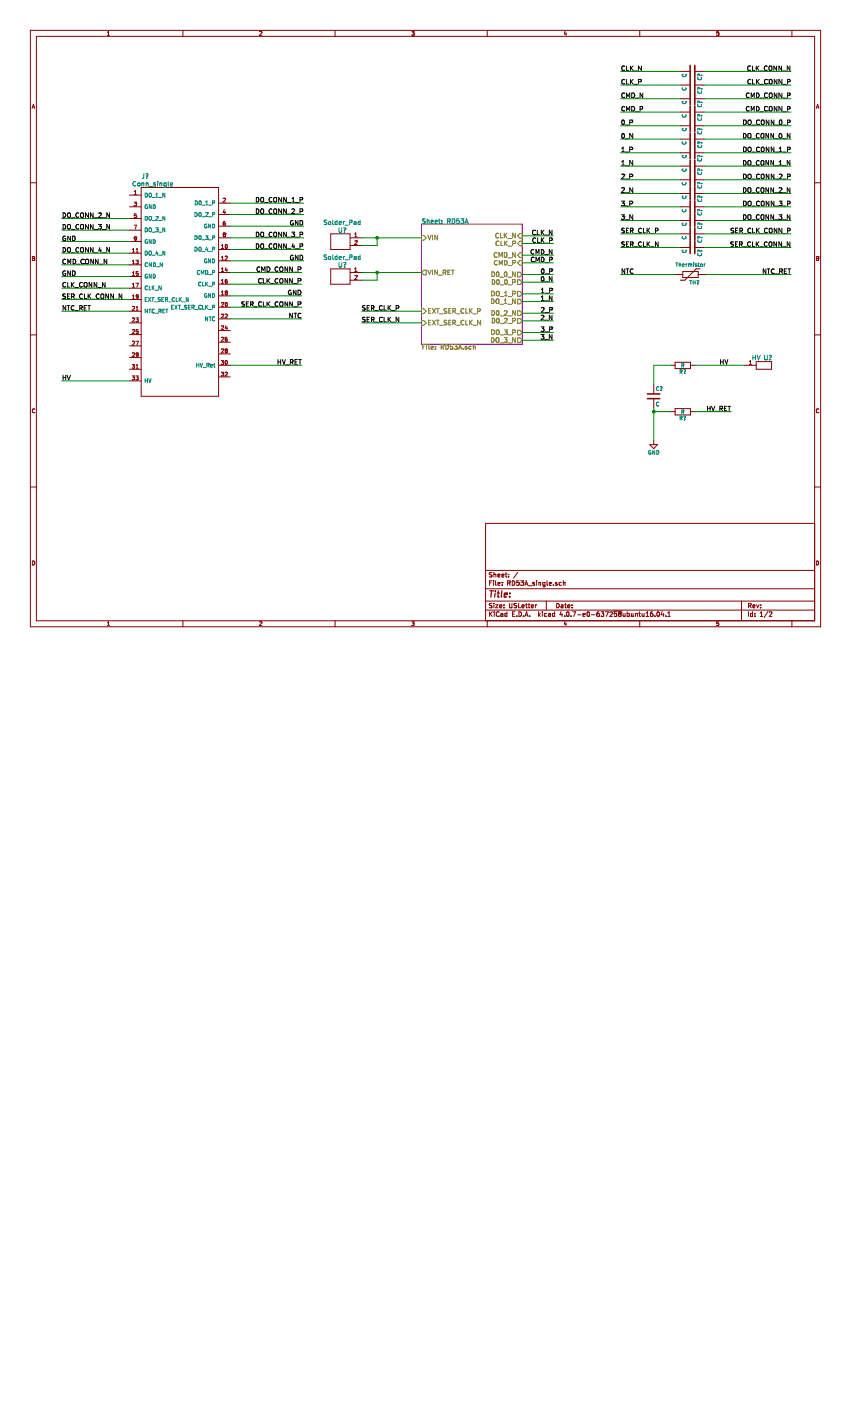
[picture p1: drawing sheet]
EESchema Schematic File Version 2
LIBS:power
LIBS:device
LIBS:transistors
LIBS:conn
LIBS:linear
LIBS:regul
LIBS:74xx
LIBS:cmos4000
LIBS:adc-dac
LIBS:memory
LIBS:xilinx
LIBS:microcontrollers
LIBS:dsp
LIBS:microchip
LIBS:analog_switches
LIBS:motorola
LIBS:texas
LIBS:intel
LIBS:audio
LIBS:interface
LIBS:digital-audio
LIBS:philips
LIBS:display
LIBS:cypress
LIBS:siliconi
LIBS:opto
LIBS:atmel
LIBS:contrib
LIBS:valves
LIBS:rd53a
LIBS:RD53A-cache
LIBS:module
LIBS:RD53A_single-cache
EELAYER 25 0
EELAYER END
$Descr USLetter 11000 8500
encoding utf-8
Sheet 1 2
Title ""
Date ""
Rev ""
Comp ""
Comment1 ""
Comment2 ""
Comment3 ""
Comment4 ""
$EndDescr
$Sheet
S 5450 2900 1300 1550
U 59681795
F0 "RD53A" 60
F1 "RD53A.sch" 60
F2 "CLK_P" I R 6750 3150 60 
F3 "CLK_N" I R 6750 3050 60 
F4 "CMD_P" I R 6750 3400 60 
F5 "CMD_N" I R 6750 3300 60 
F6 "VIN" I L 5450 3075 60 
F7 "VIN_RET" O L 5450 3525 60 
F8 "D0_0_N" O R 6750 3550 60 
F9 "D0_0_P" O R 6750 3650 60 
F10 "DO_1_P" O R 6750 3800 60 
F11 "DO_1_N" O R 6750 3900 60 
F12 "D0_2_N" O R 6750 4050 60 
F13 "D0_2_P" O R 6750 4150 60 
F14 "DO_3_P" O R 6750 4300 60 
F15 "DO_3_N" O R 6750 4400 60 
F16 "EXT_SER_CLK_P" I L 5450 4025 60 
F17 "EXT_SER_CLK_N" I L 5450 4175 60 
$EndSheet
Text Label 7150 3550 2    60   ~ 0
0_P
Text Label 7150 3650 2    60   ~ 0
0_N
Wire Wire Line
	6750 3550 7150 3550
Wire Wire Line
	6750 3650 7150 3650
Text Label 7150 3050 2    60   ~ 0
CLK_N
Text Label 7150 3150 2    60   ~ 0
CLK_P
Wire Wire Line
	6750 3050 7150 3050
Wire Wire Line
	6750 3150 7150 3150
Text Label 7150 3300 2    60   ~ 0
CMD_N
Text Label 7150 3400 2    60   ~ 0
CMD_P
Wire Wire Line
	6750 3300 7150 3300
Wire Wire Line
	6750 3400 7150 3400
$Comp
L HV U?
U 1 1
P 9775 4725
F 0 "U?" H 9925 4825 59  0000 C CNN
F 1 "HV" H 9775 4825 59  0000 C CNN
F 2 "" H 9775 4725 59  0001 C CNN
F 3 "" H 9775 4725 59  0001 C CNN
	1    9775 4725
	1    0    0    -1  
$EndComp
Text Label 7150 3800 2    60   ~ 0
1_P
Text Label 7150 3900 2    60   ~ 0
1_N
Wire Wire Line
	6750 3900 7150 3900
Wire Wire Line
	6750 3800 7150 3800
Text Label 7150 4050 2    60   ~ 0
2_P
Text Label 7150 4150 2    60   ~ 0
2_N
Wire Wire Line
	6750 4050 7150 4050
Wire Wire Line
	6750 4150 7150 4150
Text Label 7150 4300 2    60   ~ 0
3_P
Text Label 7150 4400 2    60   ~ 0
3_N
Wire Wire Line
	6750 4400 7150 4400
Wire Wire Line
	6750 4300 7150 4300
$Comp
L Conn_single J?
U 1 1
P 2225 4725
F 0 "J?" H 1875 7175 60  0000 C CNN
F 1 "Conn_single" H 1975 7075 60  0000 C CNN
F 2 "" H 2225 4225 60  0001 C CNN
F 3 "" H 2225 4225 60  0001 C CNN
	1    2225 4725
	1    0    0    -1  
$EndComp
Text Label 3925 2625 2    60   ~ 0
DO_CONN_1_P
Text Label 3925 2775 2    60   ~ 0
DO_CONN_2_P
Text Label 3925 3075 2    60   ~ 0
DO_CONN_3_P
Text Label 3925 3225 2    60   ~ 0
DO_CONN_4_P
Text Label 3925 2925 2    60   ~ 0
GND
Text Label 800  2825 0    60   ~ 0
DO_CONN_2_N
Text Label 800  2975 0    60   ~ 0
DO_CONN_3_N
Text Label 800  3275 0    60   ~ 0
DO_CONN_4_N
Text Label 800  3425 0    60   ~ 0
CMD_CONN_N
Text Label 800  3125 0    60   ~ 0
GND
Wire Wire Line
	800  2825 1675 2825
Wire Wire Line
	800  2975 1675 2975
Wire Wire Line
	800  3125 1675 3125
Wire Wire Line
	800  3275 1675 3275
Wire Wire Line
	800  3425 1675 3425
Text Label 800  3575 0    60   ~ 0
GND
Wire Wire Line
	1675 3575 800  3575
Text Label 800  3725 0    60   ~ 0
CLK_CONN_N
Wire Wire Line
	800  3725 1675 3725
Text Label 800  3875 0    60   ~ 0
SER_CLK_CONN_N
Text Label 800  4025 0    60   ~ 0
NTC_RET
Wire Wire Line
	800  4025 1675 4025
Wire Wire Line
	800  3875 1675 3875
Wire Wire Line
	2975 2625 3925 2625
Wire Wire Line
	2975 2775 3925 2775
Wire Wire Line
	2975 2925 3925 2925
Wire Wire Line
	2975 3075 3925 3075
Wire Wire Line
	2975 3225 3925 3225
Text Label 3925 3375 2    60   ~ 0
GND
Wire Wire Line
	3925 3375 2975 3375
Text Label 3900 3525 2    60   ~ 0
CMD_CONN_P
Wire Wire Line
	2975 3525 3900 3525
Text Label 3900 3675 2    60   ~ 0
CLK_CONN_P
Wire Wire Line
	2975 3675 3900 3675
Text Label 3900 3825 2    60   ~ 0
GND
Wire Wire Line
	2975 3825 3900 3825
Text Label 3900 3975 2    60   ~ 0
SER_CLK_CONN_P
Wire Wire Line
	3900 3975 2975 3975
Text Label 3900 4125 2    60   ~ 0
NTC
Wire Wire Line
	3900 4125 2975 4125
Text Label 3900 4725 2    60   ~ 0
HV_RET
Wire Wire Line
	3900 4725 2975 4725
Text Label 800  4925 0    60   ~ 0
HV
Wire Wire Line
	800  4925 1675 4925
Text Label 8025 1625 0    60   ~ 0
0_P
Text Label 8025 1800 0    60   ~ 0
0_N
Text Label 8025 925  0    60   ~ 0
CLK_N
Text Label 8025 1100 0    60   ~ 0
CLK_P
Wire Wire Line
	8025 925  8800 925 
Wire Wire Line
	8025 1100 8800 1100
Text Label 8025 1275 0    60   ~ 0
CMD_N
Text Label 8025 1450 0    60   ~ 0
CMD_P
Wire Wire Line
	8025 1275 8800 1275
Text Label 8025 1975 0    60   ~ 0
1_P
Text Label 8025 2150 0    60   ~ 0
1_N
Text Label 8025 2325 0    60   ~ 0
2_P
Text Label 8025 2500 0    60   ~ 0
2_N
Text Label 8025 2675 0    60   ~ 0
3_P
Text Label 8025 2850 0    60   ~ 0
3_N
$Comp
L C C?
U 1 1
P 8950 925
F 0 "C?" H 8975 1025 50  0000 L CNN
F 1 "C" H 8975 825 50  0000 L CNN
F 2 "" H 8988 775 50  0001 C CNN
F 3 "" H 8950 925 50  0001 C CNN
	1    8950 925 
	0    1    1    0   
$EndComp
$Comp
L C C?
U 1 1
P 8950 1100
F 0 "C?" H 8975 1200 50  0000 L CNN
F 1 "C" H 8975 1000 50  0000 L CNN
F 2 "" H 8988 950 50  0001 C CNN
F 3 "" H 8950 1100 50  0001 C CNN
	1    8950 1100
	0    1    1    0   
$EndComp
$Comp
L C C?
U 1 1
P 8950 1275
F 0 "C?" H 8975 1375 50  0000 L CNN
F 1 "C" H 8975 1175 50  0000 L CNN
F 2 "" H 8988 1125 50  0001 C CNN
F 3 "" H 8950 1275 50  0001 C CNN
	1    8950 1275
	0    1    1    0   
$EndComp
Text Label 10225 925  2    60   ~ 0
CLK_CONN_N
Text Label 10225 1100 2    60   ~ 0
CLK_CONN_P
Wire Wire Line
	10225 925  9100 925 
Wire Wire Line
	10225 1100 9100 1100
Text Label 10225 1275 2    60   ~ 0
CMD_CONN_P
Wire Wire Line
	10225 1275 9100 1275
Wire Wire Line
	8025 1450 8800 1450
Wire Wire Line
	8025 1625 8800 1625
Wire Wire Line
	8025 1800 8800 1800
$Comp
L C C?
U 1 1
P 8950 1450
F 0 "C?" H 8975 1550 50  0000 L CNN
F 1 "C" H 8975 1350 50  0000 L CNN
F 2 "" H 8988 1300 50  0001 C CNN
F 3 "" H 8950 1450 50  0001 C CNN
	1    8950 1450
	0    1    1    0   
$EndComp
$Comp
L C C?
U 1 1
P 8950 1625
F 0 "C?" H 8975 1725 50  0000 L CNN
F 1 "C" H 8975 1525 50  0000 L CNN
F 2 "" H 8988 1475 50  0001 C CNN
F 3 "" H 8950 1625 50  0001 C CNN
	1    8950 1625
	0    1    1    0   
$EndComp
$Comp
L C C?
U 1 1
P 8950 1800
F 0 "C?" H 8975 1900 50  0000 L CNN
F 1 "C" H 8975 1700 50  0000 L CNN
F 2 "" H 8988 1650 50  0001 C CNN
F 3 "" H 8950 1800 50  0001 C CNN
	1    8950 1800
	0    1    1    0   
$EndComp
Text Label 10225 1450 2    60   ~ 0
CMD_CONN_P
Text Label 10225 1625 2    60   ~ 0
DO_CONN_0_P
Wire Wire Line
	10225 1450 9100 1450
Wire Wire Line
	10225 1625 9100 1625
Text Label 10225 1800 2    60   ~ 0
DO_CONN_0_N
Wire Wire Line
	10225 1800 9100 1800
Wire Wire Line
	8025 1975 8800 1975
Wire Wire Line
	8025 2150 8800 2150
Wire Wire Line
	8025 2325 8800 2325
$Comp
L C C?
U 1 1
P 8950 1975
F 0 "C?" H 8975 2075 50  0000 L CNN
F 1 "C" H 8975 1875 50  0000 L CNN
F 2 "" H 8988 1825 50  0001 C CNN
F 3 "" H 8950 1975 50  0001 C CNN
	1    8950 1975
	0    1    1    0   
$EndComp
$Comp
L C C?
U 1 1
P 8950 2150
F 0 "C?" H 8975 2250 50  0000 L CNN
F 1 "C" H 8975 2050 50  0000 L CNN
F 2 "" H 8988 2000 50  0001 C CNN
F 3 "" H 8950 2150 50  0001 C CNN
	1    8950 2150
	0    1    1    0   
$EndComp
$Comp
L C C?
U 1 1
P 8950 2325
F 0 "C?" H 8975 2425 50  0000 L CNN
F 1 "C" H 8975 2225 50  0000 L CNN
F 2 "" H 8988 2175 50  0001 C CNN
F 3 "" H 8950 2325 50  0001 C CNN
	1    8950 2325
	0    1    1    0   
$EndComp
Text Label 10225 1975 2    60   ~ 0
DO_CONN_1_P
Text Label 10225 2150 2    60   ~ 0
DO_CONN_1_N
Wire Wire Line
	10225 1975 9100 1975
Wire Wire Line
	10225 2150 9100 2150
Text Label 10225 2325 2    60   ~ 0
DO_CONN_2_P
Wire Wire Line
	10225 2325 9100 2325
Wire Wire Line
	8025 2500 8800 2500
Wire Wire Line
	8025 2675 8800 2675
Wire Wire Line
	8025 2850 8800 2850
$Comp
L C C?
U 1 1
P 8950 2500
F 0 "C?" H 8975 2600 50  0000 L CNN
F 1 "C" H 8975 2400 50  0000 L CNN
F 2 "" H 8988 2350 50  0001 C CNN
F 3 "" H 8950 2500 50  0001 C CNN
	1    8950 2500
	0    1    1    0   
$EndComp
$Comp
L C C?
U 1 1
P 8950 2675
F 0 "C?" H 8975 2775 50  0000 L CNN
F 1 "C" H 8975 2575 50  0000 L CNN
F 2 "" H 8988 2525 50  0001 C CNN
F 3 "" H 8950 2675 50  0001 C CNN
	1    8950 2675
	0    1    1    0   
$EndComp
$Comp
L C C?
U 1 1
P 8950 2850
F 0 "C?" H 8975 2950 50  0000 L CNN
F 1 "C" H 8975 2750 50  0000 L CNN
F 2 "" H 8988 2700 50  0001 C CNN
F 3 "" H 8950 2850 50  0001 C CNN
	1    8950 2850
	0    1    1    0   
$EndComp
Text Label 10225 2500 2    60   ~ 0
DO_CONN_2_N
Text Label 10225 2675 2    60   ~ 0
DO_CONN_3_P
Wire Wire Line
	10225 2500 9100 2500
Wire Wire Line
	10225 2675 9100 2675
Text Label 10225 2850 2    60   ~ 0
DO_CONN_3_N
Wire Wire Line
	10225 2850 9100 2850
Text Label 8025 3550 0    60   ~ 0
NTC
$Comp
L Thermistor TH?
U 1 1
P 8925 3550
F 0 "TH?" V 9025 3600 50  0000 C CNN
F 1 "Thermistor" V 8825 3550 50  0000 C BNN
F 2 "" H 8925 3550 50  0001 C CNN
F 3 "" H 8925 3550 50  0001 C CNN
	1    8925 3550
	0    1    1    0   
$EndComp
Text Label 10225 3550 2    60   ~ 0
NTC_RET
Wire Wire Line
	8025 3550 8725 3550
Wire Wire Line
	10225 3550 9125 3550
$Comp
L Solder_Pad U?
U 1 1
P 4475 3575
F 0 "U?" H 4525 3725 59  0000 C CNN
F 1 "Solder_Pad" H 4525 3825 59  0000 C CNN
F 2 "" H 5325 3975 59  0001 C CNN
F 3 "" H 5325 3975 59  0001 C CNN
	1    4475 3575
	-1   0    0    -1  
$EndComp
$Comp
L Solder_Pad U?
U 1 1
P 4475 3125
F 0 "U?" H 4525 3275 59  0000 C CNN
F 1 "Solder_Pad" H 4525 3375 59  0000 C CNN
F 2 "" H 5325 3525 59  0001 C CNN
F 3 "" H 5325 3525 59  0001 C CNN
	1    4475 3125
	-1   0    0    -1  
$EndComp
$Comp
L R R?
U 1 1
P 8825 4725
F 0 "R?" V 8905 4725 50  0000 C CNN
F 1 "R" V 8825 4725 50  0000 C CNN
F 2 "" V 8755 4725 50  0001 C CNN
F 3 "" H 8825 4725 50  0001 C CNN
	1    8825 4725
	0    1    1    0   
$EndComp
$Comp
L C C?
U 1 1
P 8450 5125
F 0 "C?" H 8475 5225 50  0000 L CNN
F 1 "C" H 8475 5025 50  0000 L CNN
F 2 "" H 8488 4975 50  0001 C CNN
F 3 "" H 8450 5125 50  0001 C CNN
	1    8450 5125
	1    0    0    -1  
$EndComp
$Comp
L R R?
U 1 1
P 8825 5325
F 0 "R?" V 8905 5325 50  0000 C CNN
F 1 "R" V 8825 5325 50  0000 C CNN
F 2 "" V 8755 5325 50  0001 C CNN
F 3 "" H 8825 5325 50  0001 C CNN
	1    8825 5325
	0    1    1    0   
$EndComp
Text Label 9300 4725 0    60   ~ 0
HV
Wire Wire Line
	8975 4725 9625 4725
Wire Wire Line
	8675 4725 8450 4725
Wire Wire Line
	8450 4725 8450 4975
Text Label 9450 5325 2    60   ~ 0
HV_RET
Wire Wire Line
	9450 5325 8975 5325
$Comp
L GND #PWR?
U 1 1
P 8450 5700
F 0 "#PWR?" H 8450 5450 50  0001 C CNN
F 1 "GND" H 8450 5550 50  0000 C CNN
F 2 "" H 8450 5700 50  0001 C CNN
F 3 "" H 8450 5700 50  0001 C CNN
	1    8450 5700
	1    0    0    -1  
$EndComp
Wire Wire Line
	8450 5700 8450 5275
Wire Wire Line
	8675 5325 8450 5325
Connection ~ 8450 5325
Wire Wire Line
	4675 3075 5450 3075
Wire Wire Line
	5450 3525 4675 3525
Wire Wire Line
	4675 3625 4875 3625
Wire Wire Line
	4875 3625 4875 3525
Connection ~ 4875 3525
Wire Wire Line
	4675 3175 4875 3175
Wire Wire Line
	4875 3175 4875 3075
Connection ~ 4875 3075
Text Label 10225 3025 2    60   ~ 0
SER_CLK_CONN_P
Text Label 10225 3200 2    60   ~ 0
SER_CLK_CONN_N
Text Label 4675 4025 0    60   ~ 0
SER_CLK_P
Text Label 4675 4175 0    60   ~ 0
SER_CLK_N
Wire Wire Line
	4675 4025 5450 4025
Wire Wire Line
	4675 4175 5450 4175
Text Label 8025 3025 0    60   ~ 0
SER_CLK_P
Text Label 8025 3200 0    60   ~ 0
SER_CLK_N
Wire Wire Line
	8025 3025 8800 3025
Wire Wire Line
	8025 3200 8800 3200
$Comp
L C C?
U 1 1
P 8950 3025
F 0 "C?" H 8975 3125 50  0000 L CNN
F 1 "C" H 8975 2925 50  0000 L CNN
F 2 "" H 8988 2875 50  0001 C CNN
F 3 "" H 8950 3025 50  0001 C CNN
	1    8950 3025
	0    1    1    0   
$EndComp
$Comp
L C C?
U 1 1
P 8950 3200
F 0 "C?" H 8975 3300 50  0000 L CNN
F 1 "C" H 8975 3100 50  0000 L CNN
F 2 "" H 8988 3050 50  0001 C CNN
F 3 "" H 8950 3200 50  0001 C CNN
	1    8950 3200
	0    1    1    0   
$EndComp
Wire Wire Line
	10225 3025 9100 3025
Wire Wire Line
	10225 3200 9100 3200
$EndSCHEMATC
